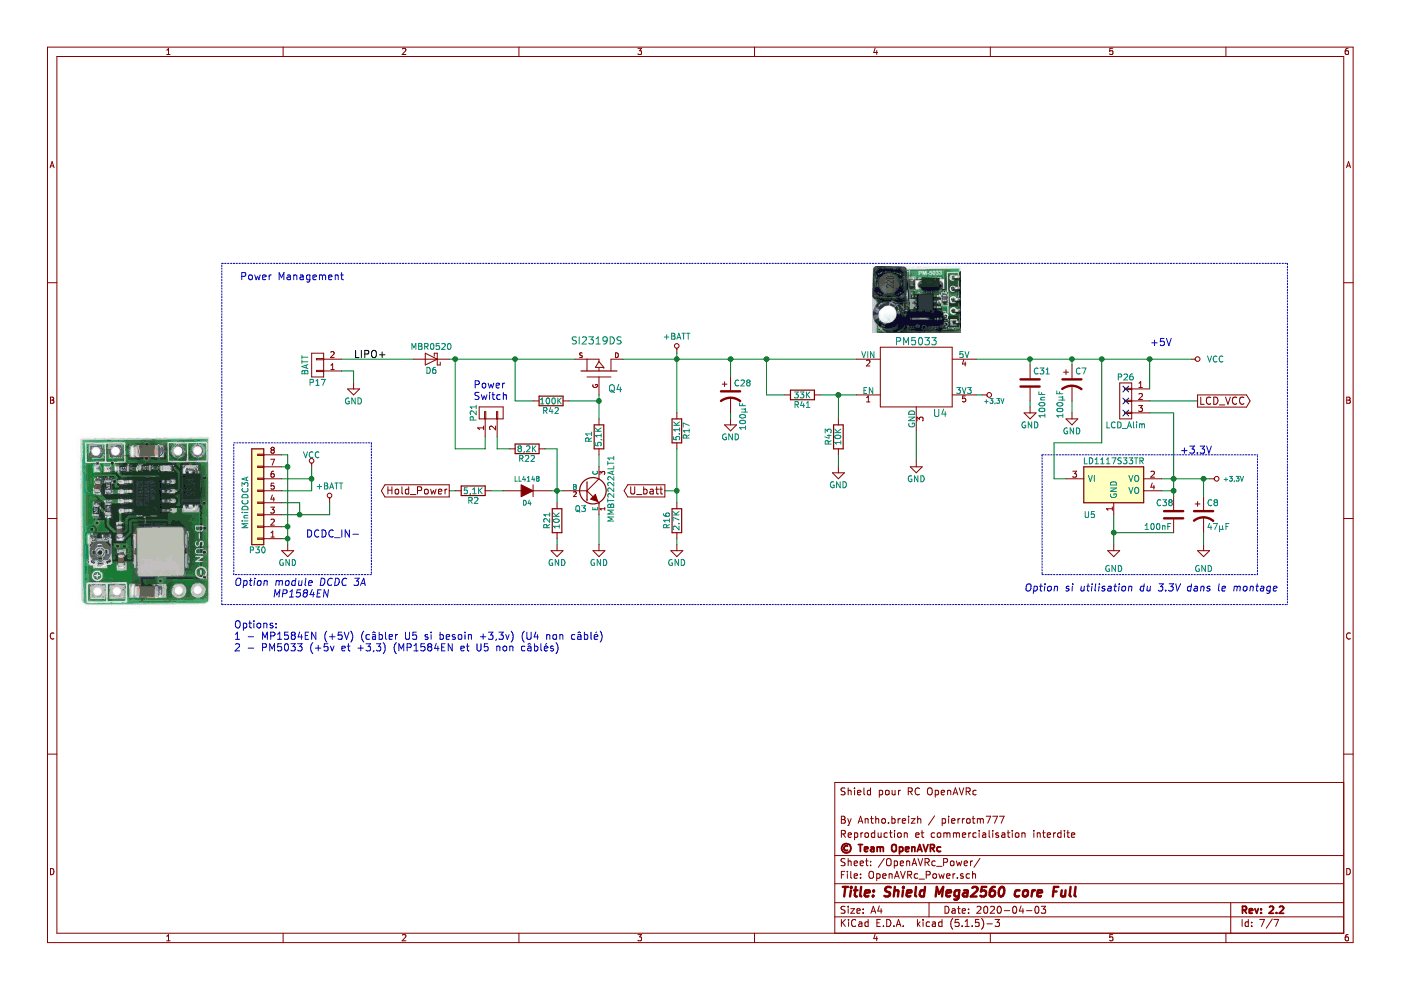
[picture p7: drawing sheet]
EESchema Schematic File Version 4
EELAYER 30 0
EELAYER END
$Descr A4 11693 8268
encoding utf-8
Sheet 7 7
Title "Shield Mega2560 core Full"
Date "2020-04-03"
Rev "2.2"
Comp "© Team OpenAVRc"
Comment1 "Reproduction et commercialisation interdite"
Comment2 "By Antho.breizh / pierrotm777"
Comment3 ""
Comment4 "Shield pour RC OpenAVRc"
$EndDescr
$Comp
L Mega_2560-core-mini_full_2.2-rescue:C-RESCUE-Mega_2560_core_mini_full_2.0-Mega_2560-core-mini_full_2.1-rescue-Mega_2560-core-mini_full_2.1-rescue-Mega_2560-core-mini_full_2.2-rescue C31
U 1 1
P 8600 3200
F 0 "C31" H 8625 3300 50  0000 L CNN
F 1 "100nF" V 8700 2900 50  0000 L CNN
F 2 "Capacitors_SMD:C_1206" H 8638 3050 50  0001 C CNN
F 3 "" H 8600 3200 50  0000 C CNN
	1    8600 3200
	1    0    0    -1  
$EndComp
$Comp
L Mega_2560-core-mini_full_2.2-rescue:R-RESCUE-Mega_2560_core_mini_full_2.0-Mega_2560-core-mini_full_2.1-rescue-Mega_2560-core-mini_full_2.1-rescue-Mega_2560-core-mini_full_2.2-rescue R16
U 1 1
P 5650 4350
F 0 "R16" V 5730 4350 50  0000 C CNN
F 1 "2.7K" V 5650 4350 50  0000 C CNN
F 2 "Mylib_v2.2:R_1206" V 5580 4350 50  0001 C CNN
F 3 "" H 5650 4350 50  0000 C CNN
	1    5650 4350
	-1   0    0    -1  
$EndComp
$Comp
L Mega_2560-core-mini_full_2.2-rescue:GND-RESCUE-Mega_2560_core_mini_full_2.0-Mega_2560-core-mini_full_2.1-rescue-Mega_2560-core-mini_full_2.1-rescue-Mega_2560-core-mini_full_2.2-rescue #PWR0108
U 1 1
P 9300 4550
F 0 "#PWR0108" H 9300 4300 50  0001 C CNN
F 1 "GND" H 9300 4350 50  0000 C CNN
F 2 "" H 9300 4550 50  0000 C CNN
F 3 "" H 9300 4550 50  0000 C CNN
	1    9300 4550
	1    0    0    -1  
$EndComp
$Comp
L Mega_2560-core-mini_full_2.2-rescue:CONN_01X03-Mega_2560-core-mini_full_2.1-Mega_2560-core-mini_full_2.1-rescue-Mega_2560-core-mini_full_2.2-rescue P26
U 1 1
P 9400 3350
F 0 "P26" H 9400 3550 50  0000 C CNN
F 1 "LCD_Alim" H 9400 3150 50  0000 C CNN
F 2 "Pin_Headers:Pin_Header_Straight_1x03_Pitch2.54mm" H 9400 3350 50  0001 C CNN
F 3 "" H 9400 3350 50  0000 C CNN
	1    9400 3350
	-1   0    0    -1  
$EndComp
Text Notes 9850 3800 0    60   ~ 0
+3.3V\n
Text Notes 9600 2900 0    60   ~ 0
+5V
$Comp
L Mega_2560-core-mini_full_2.2-rescue:VCC-power1 #PWR0109
U 1 1
P 9950 3000
F 0 "#PWR0109" H 9950 2850 50  0001 C CNN
F 1 "VCC" V 9950 3200 50  0000 C CNN
F 2 "" H 9950 3000 50  0000 C CNN
F 3 "" H 9950 3000 50  0000 C CNN
	1    9950 3000
	0    1    1    0   
$EndComp
$Comp
L Mega_2560-core-mini_full_2.2-rescue:C-RESCUE-Mega_2560_core_mini_full_2.0-Mega_2560-core-mini_full_2.1-rescue-Mega_2560-core-mini_full_2.1-rescue-Mega_2560-core-mini_full_2.2-rescue C38
U 1 1
P 9800 4300
F 0 "C38" H 9650 4400 50  0000 L CNN
F 1 "100nF" H 9550 4200 50  0000 L CNN
F 2 "Capacitors_SMD:C_1206" H 9838 4150 50  0001 C CNN
F 3 "" H 9800 4300 50  0000 C CNN
	1    9800 4300
	1    0    0    -1  
$EndComp
Text Notes 2000 2350 0    60   ~ 0
Power Management
$Comp
L Mega_2560-core-mini_full_2.2-rescue:GND-RESCUE-Mega_2560_core_mini_full_2.0-Mega_2560-core-mini_full_2.1-rescue-Mega_2560-core-mini_full_2.1-rescue-Mega_2560-core-mini_full_2.2-rescue #PWR0110
U 1 1
P 7650 3850
F 0 "#PWR0110" H 7650 3600 50  0001 C CNN
F 1 "GND" H 7650 3700 50  0000 C CNN
F 2 "" H 7650 3850 50  0000 C CNN
F 3 "" H 7650 3850 50  0000 C CNN
	1    7650 3850
	-1   0    0    -1  
$EndComp
$Comp
L Mega_2560-core-mini_full_2.2-rescue:GND-RESCUE-Mega_2560_core_mini_full_2.0-Mega_2560-core-mini_full_2.1-rescue-Mega_2560-core-mini_full_2.1-rescue-Mega_2560-core-mini_full_2.2-rescue #PWR0111
U 1 1
P 5650 4550
F 0 "#PWR0111" H 5650 4300 50  0001 C CNN
F 1 "GND" H 5650 4400 50  0000 C CNN
F 2 "" H 5650 4550 50  0000 C CNN
F 3 "" H 5650 4550 50  0000 C CNN
	1    5650 4550
	1    0    0    -1  
$EndComp
$Comp
L Mega_2560-core-mini_full_2.2-rescue:CONN_01X02-Mega_2560-core-mini_full_2.1-Mega_2560-core-mini_full_2.1-rescue-Mega_2560-core-mini_full_2.2-rescue P21
U 1 1
P 4100 3450
AR Path="/59C53169" Ref="P21"  Part="1" 
AR Path="/59C5272D/59C53169" Ref="P21"  Part="1" 
F 0 "P21" H 4100 3600 50  0000 C CNN
F 1 "Sw_power" V 4250 3500 50  0001 C CNN
F 2 "Pin_Headers:Pin_Header_Straight_1x02_Pitch2.54mm" H 4100 3450 50  0001 C CNN
F 3 "" H 4100 3450 50  0000 C CNN
	1    4100 3450
	0    -1   -1   0   
$EndComp
NoConn ~ 9400 3350
NoConn ~ 9400 3250
NoConn ~ 9400 3450
$Comp
L Mega_2560-core-mini_full_2.2-rescue:LD1117S33TR-Mega_2560-core-mini_full_2.1-Mega_2560-core-mini_full_2.1-rescue-Mega_2560-core-mini_full_2.2-rescue U5
U 1 1
P 9300 4050
F 0 "U5" H 9100 3800 50  0000 C CNN
F 1 "LD1117S33TR" H 9300 4250 50  0000 C CNN
F 2 "Mylib_v2.2:SOT-223" H 9300 4150 50  0001 C CNN
F 3 "" H 9300 4050 50  0000 C CNN
	1    9300 4050
	1    0    0    -1  
$EndComp
Text Notes 8550 4950 0    60   Italic 0
Option si utilisation du 3.3V dans le montage
$Comp
L Mega_2560-core-mini_full_2.2-rescue:R-RESCUE-Mega_2560_core_mini_full_2.0-Mega_2560-core-mini_full_2.1-rescue-Mega_2560-core-mini_full_2.1-rescue-Mega_2560-core-mini_full_2.2-rescue R17
U 1 1
P 5650 3600
F 0 "R17" V 5730 3600 50  0000 C CNN
F 1 "5.1K" V 5650 3600 50  0000 C CNN
F 2 "Mylib_v2.2:R_1206" V 5580 3600 50  0001 C CNN
F 3 "" H 5650 3600 50  0000 C CNN
	1    5650 3600
	1    0    0    1   
$EndComp
$Comp
L Mega_2560-core-mini_full_2.2-rescue:GND-RESCUE-Mega_2560_core_mini_full_2.0-Mega_2560-core-mini_full_2.1-rescue-Mega_2560-core-mini_full_2.1-rescue-Mega_2560-core-mini_full_2.2-rescue #PWR0112
U 1 1
P 8600 3400
F 0 "#PWR0112" H 8600 3150 50  0001 C CNN
F 1 "GND" H 8600 3250 50  0000 C CNN
F 2 "" H 8600 3400 50  0000 C CNN
F 3 "" H 8600 3400 50  0000 C CNN
	1    8600 3400
	-1   0    0    -1  
$EndComp
$Comp
L Mega_2560-core-mini_full_2.2-rescue:CP1-RESCUE-Mega_2560_core_mini_full_2.0-Mega_2560-core-mini_full_2.1-rescue-Mega_2560-core-mini_full_2.1-rescue-Mega_2560-core-mini_full_2.2-rescue C28
U 1 1
P 6100 3300
F 0 "C28" H 6125 3400 50  0000 L CNN
F 1 "100µF" V 6200 3000 50  0000 L CNN
F 2 "Capacitors_SMD:CP_Elec_6.3x5.3" H 6100 3300 50  0001 C CNN
F 3 "" H 6100 3300 50  0000 C CNN
	1    6100 3300
	1    0    0    -1  
$EndComp
$Comp
L Mega_2560-core-mini_full_2.2-rescue:GND-RESCUE-Mega_2560_core_mini_full_2.0-Mega_2560-core-mini_full_2.1-rescue-Mega_2560-core-mini_full_2.1-rescue-Mega_2560-core-mini_full_2.2-rescue #PWR0113
U 1 1
P 6100 3500
F 0 "#PWR0113" H 6100 3250 50  0001 C CNN
F 1 "GND" H 6100 3350 50  0000 C CNN
F 2 "" H 6100 3500 50  0000 C CNN
F 3 "" H 6100 3500 50  0000 C CNN
	1    6100 3500
	-1   0    0    -1  
$EndComp
$Comp
L Mega_2560-core-mini_full_2.2-rescue:MBR0520-Mega_2560-core-mini_full_2.1-Mega_2560-core-mini_full_2.1-rescue-Mega_2560-core-mini_full_2.2-rescue D6
U 1 1
P 3600 3000
F 0 "D6" H 3600 3100 50  0000 C CNN
F 1 "MBR0520" H 3600 2900 50  0000 C CNN
F 2 "Diodes_SMD:D_SOD-123" H 3600 2825 50  0001 C CNN
F 3 "" H 3600 3000 50  0001 C CNN
	1    3600 3000
	-1   0    0    1   
$EndComp
$Comp
L Mega_2560-core-mini_full_2.2-rescue:CP1-RESCUE-Mega_2560_core_mini_full_2.0-Mega_2560-core-mini_full_2.1-rescue-Mega_2560-core-mini_full_2.1-rescue-Mega_2560-core-mini_full_2.2-rescue C7
U 1 1
P 8950 3200
F 0 "C7" H 8975 3300 50  0000 L CNN
F 1 "100µF" V 8850 2900 50  0000 L CNN
F 2 "Capacitors_SMD:CP_Elec_6.3x5.3" H 8950 3200 50  0001 C CNN
F 3 "" H 8950 3200 50  0000 C CNN
	1    8950 3200
	1    0    0    -1  
$EndComp
$Comp
L Mega_2560-core-mini_full_2.2-rescue:GND-RESCUE-Mega_2560_core_mini_full_2.0-Mega_2560-core-mini_full_2.1-rescue-Mega_2560-core-mini_full_2.1-rescue-Mega_2560-core-mini_full_2.2-rescue #PWR0114
U 1 1
P 8950 3450
F 0 "#PWR0114" H 8950 3200 50  0001 C CNN
F 1 "GND" H 8950 3300 50  0000 C CNN
F 2 "" H 8950 3450 50  0000 C CNN
F 3 "" H 8950 3450 50  0000 C CNN
	1    8950 3450
	-1   0    0    -1  
$EndComp
$Comp
L Mega_2560-core-mini_full_2.2-rescue:CP1-RESCUE-Mega_2560_core_mini_full_2.0-Mega_2560-core-mini_full_2.1-rescue-Mega_2560-core-mini_full_2.1-rescue-Mega_2560-core-mini_full_2.2-rescue C8
U 1 1
P 10050 4300
F 0 "C8" H 10075 4400 50  0000 L CNN
F 1 "47µF" H 10075 4200 50  0000 L CNN
F 2 "Capacitors_SMD:CP_Elec_6.3x5.3" H 10050 4300 50  0001 C CNN
F 3 "" H 10050 4300 50  0000 C CNN
	1    10050 4300
	1    0    0    -1  
$EndComp
$Comp
L Mega_2560-core-mini_full_2.2-rescue:GND-RESCUE-Mega_2560_core_mini_full_2.0-Mega_2560-core-mini_full_2.1-rescue-Mega_2560-core-mini_full_2.1-rescue-Mega_2560-core-mini_full_2.2-rescue #PWR0115
U 1 1
P 10050 4550
F 0 "#PWR0115" H 10050 4300 50  0001 C CNN
F 1 "GND" H 10050 4350 50  0000 C CNN
F 2 "" H 10050 4550 50  0000 C CNN
F 3 "" H 10050 4550 50  0000 C CNN
	1    10050 4550
	1    0    0    -1  
$EndComp
Text Notes 3950 3350 0    60   ~ 0
Power\nSwitch
$Comp
L Mega_2560-core-mini_full_2.2-rescue:GND-RESCUE-Mega_2560_core_mini_full_2.0-Mega_2560-core-mini_full_2.1-rescue-Mega_2560-core-mini_full_2.1-rescue-Mega_2560-core-mini_full_2.2-rescue #PWR0116
U 1 1
P 2400 4550
F 0 "#PWR0116" H 2400 4300 50  0001 C CNN
F 1 "GND" H 2400 4400 50  0000 C CNN
F 2 "" H 2400 4550 50  0000 C CNN
F 3 "" H 2400 4550 50  0000 C CNN
	1    2400 4550
	1    0    0    -1  
$EndComp
$Comp
L Mega_2560-core-mini_full_2.2-rescue:VCC-power1 #PWR0117
U 1 1
P 2600 3900
F 0 "#PWR0117" H 2600 3750 50  0001 C CNN
F 1 "VCC" H 2600 4000 50  0000 C CNN
F 2 "" H 2600 3900 50  0000 C CNN
F 3 "" H 2600 3900 50  0000 C CNN
	1    2600 3900
	1    0    0    -1  
$EndComp
Text Label 2950 3000 0    60   ~ 0
LIPO+
Text Notes 2550 4500 0    60   ~ 0
DCDC_IN-
$Comp
L Mega_2560-core-mini_full_2.2-rescue:CONN_01X02-Mega_2560-core-mini_full_2.1-Mega_2560-core-mini_full_2.1-rescue-Mega_2560-core-mini_full_2.2-rescue P17
U 1 1
P 2650 3050
AR Path="/59C531D8" Ref="P17"  Part="1" 
AR Path="/59C5272D/59C531D8" Ref="P17"  Part="1" 
F 0 "P17" H 2650 3200 50  0000 C CNN
F 1 "BATT" V 2750 3050 50  0000 C CNN
F 2 "Pin_Headers:Pin_Header_Straight_1x02_Pitch2.54mm" H 2650 3050 50  0001 C CNN
F 3 "" H 2650 3050 50  0000 C CNN
	1    2650 3050
	-1   0    0    1   
$EndComp
$Comp
L Mega_2560-core-mini_full_2.2-rescue:GND-RESCUE-Mega_2560_core_mini_full_2.0-Mega_2560-core-mini_full_2.1-rescue-Mega_2560-core-mini_full_2.1-rescue-Mega_2560-core-mini_full_2.2-rescue #PWR0118
U 1 1
P 2950 3200
F 0 "#PWR0118" H 2950 2950 50  0001 C CNN
F 1 "GND" H 2950 3050 50  0000 C CNN
F 2 "" H 2950 3200 50  0000 C CNN
F 3 "" H 2950 3200 50  0000 C CNN
	1    2950 3200
	1    0    0    -1  
$EndComp
Text Notes 1950 5000 0    60   Italic 0
Option module DCDC 3A\n       MP1584EN
$Comp
L Mega_2560-core-mini_full_2.2-rescue:+BATT-power1 #PWR0119
U 1 1
P 5650 2950
F 0 "#PWR0119" H 5650 2800 50  0001 C CNN
F 1 "+BATT" H 5650 3090 50  0000 C CNN
F 2 "" H 5650 2950 50  0000 C CNN
F 3 "" H 5650 2950 50  0000 C CNN
	1    5650 2950
	1    0    0    -1  
$EndComp
Text GLabel 5550 4100 0    60   Output ~ 0
U_batt
Text GLabel 10000 3350 2    60   Output ~ 0
LCD_VCC
$Comp
L Mega_2560-core-mini_full_2.2-rescue:+3,3V-power1 #PWR0120
U 1 1
P 10100 4000
F 0 "#PWR0120" H 10100 3960 30  0001 C CNN
F 1 "+3,3V" V 10100 4200 39  0000 C CNN
F 2 "" H 10100 4000 60  0001 C CNN
F 3 "" H 10100 4000 60  0001 C CNN
	1    10100 4000
	0    1    1    0   
$EndComp
$Comp
L Mega_2560-core-mini_full_2.2-rescue:PM5033-Mega_2560-core-mini_full_2.1-rescue-Mega_2560-core-mini_full_2.1-rescue-Mega_2560-core-mini_full_2.2-rescue U4
U 1 1
P 7650 3150
F 0 "U4" H 7850 2850 60  0000 C CNN
F 1 "PM5033" H 7650 3450 60  0000 C CNN
F 2 "Mylib_v2.2:Pm5033_sil5" H 7650 3150 60  0001 C CNN
F 3 "" H 7650 3150 60  0000 C CNN
	1    7650 3150
	1    0    0    -1  
$EndComp
$Comp
L Mega_2560-core-mini_full_2.2-rescue:+3,3V-power1 #PWR0121
U 1 1
P 8200 3300
F 0 "#PWR0121" H 8200 3260 30  0001 C CNN
F 1 "+3,3V" V 8250 3400 39  0000 C CNN
F 2 "" H 8200 3300 60  0001 C CNN
F 3 "" H 8200 3300 60  0001 C CNN
	1    8200 3300
	0    1    1    0   
$EndComp
$Comp
L Mega_2560-core-mini_full_2.2-rescue:R-RESCUE-Mega_2560_core_mini_full_2.0-Mega_2560-core-mini_full_2.1-rescue-Mega_2560-core-mini_full_2.1-rescue-Mega_2560-core-mini_full_2.2-rescue R43
U 1 1
P 7000 3650
F 0 "R43" V 7080 3650 50  0000 C CNN
F 1 "10K" V 7000 3650 50  0000 C CNN
F 2 "Mylib_v2.2:R_1206" V 6930 3650 50  0001 C CNN
F 3 "" H 7000 3650 50  0000 C CNN
	1    7000 3650
	-1   0    0    -1  
$EndComp
$Comp
L Mega_2560-core-mini_full_2.2-rescue:R-RESCUE-Mega_2560_core_mini_full_2.0-Mega_2560-core-mini_full_2.1-rescue-Mega_2560-core-mini_full_2.1-rescue-Mega_2560-core-mini_full_2.2-rescue R41
U 1 1
P 6700 3300
F 0 "R41" V 6780 3300 50  0000 C CNN
F 1 "33K" V 6700 3300 50  0000 C CNN
F 2 "Mylib_v2.2:R_1206" V 6630 3300 50  0001 C CNN
F 3 "" H 6700 3300 50  0000 C CNN
	1    6700 3300
	0    -1   1    0   
$EndComp
$Comp
L Mega_2560-core-mini_full_2.2-rescue:GND-RESCUE-Mega_2560_core_mini_full_2.0-Mega_2560-core-mini_full_2.1-rescue-Mega_2560-core-mini_full_2.1-rescue-Mega_2560-core-mini_full_2.2-rescue #PWR0122
U 1 1
P 7000 3900
F 0 "#PWR0122" H 7000 3650 50  0001 C CNN
F 1 "GND" H 7000 3750 50  0000 C CNN
F 2 "" H 7000 3900 50  0000 C CNN
F 3 "" H 7000 3900 50  0000 C CNN
	1    7000 3900
	1    0    0    -1  
$EndComp
$Comp
L Mega_2560-core-mini_full_2.2-rescue:+BATT-power1 #PWR0123
U 1 1
P 2750 4200
F 0 "#PWR0123" H 2750 4050 50  0001 C CNN
F 1 "+BATT" H 2750 4340 50  0000 C CNN
F 2 "" H 2750 4200 50  0000 C CNN
F 3 "" H 2750 4200 50  0000 C CNN
	1    2750 4200
	1    0    0    -1  
$EndComp
$Comp
L Mega_2560-core-mini_full_2.2-rescue:MOS_P-device Q4
U 1 1
P 5000 3100
F 0 "Q4" V 4850 3300 60  0000 R CNN
F 1 "SI2319DS" V 5250 3300 60  0000 R CNN
F 2 "Mylib_v2.2:SOT-23_MOS_P" H 5000 3100 60  0001 C CNN
F 3 "" H 5000 3100 60  0000 C CNN
	1    5000 3100
	0    1    -1   0   
$EndComp
$Comp
L Mega_2560-core-mini_full_2.2-rescue:NPN-device Q3
U 1 1
P 4900 4100
F 0 "Q3" H 4900 3950 50  0000 R CNN
F 1 "MMBT2222ALT1" V 5100 4400 50  0000 R CNN
F 2 "Mylib_v2.2:SOT-23_MMBT2222" H 4900 4100 60  0001 C CNN
F 3 "" H 4900 4100 60  0000 C CNN
	1    4900 4100
	1    0    0    -1  
$EndComp
$Comp
L Mega_2560-core-mini_full_2.2-rescue:R-RESCUE-Mega_2560_core_mini_full_2.0-Mega_2560-core-mini_full_2.1-rescue-Mega_2560-core-mini_full_2.1-rescue-Mega_2560-core-mini_full_2.2-rescue R42
U 1 1
P 4600 3350
F 0 "R42" V 4680 3350 50  0000 C CNN
F 1 "100K" V 4600 3350 50  0000 C CNN
F 2 "Mylib_v2.2:R_1206" V 4530 3350 50  0001 C CNN
F 3 "" H 4600 3350 50  0000 C CNN
	1    4600 3350
	0    -1   1    0   
$EndComp
$Comp
L Mega_2560-core-mini_full_2.2-rescue:R-RESCUE-Mega_2560_core_mini_full_2.0-Mega_2560-core-mini_full_2.1-rescue-Mega_2560-core-mini_full_2.1-rescue-Mega_2560-core-mini_full_2.2-rescue R1
U 1 1
P 5000 3650
F 0 "R1" V 5080 3650 50  0000 C CNN
F 1 "5,1K" V 5000 3650 50  0000 C CNN
F 2 "Mylib_v2.2:R_1206" V 4930 3650 50  0001 C CNN
F 3 "" H 5000 3650 50  0000 C CNN
	1    5000 3650
	-1   0    0    -1  
$EndComp
$Comp
L Mega_2560-core-mini_full_2.2-rescue:GND-RESCUE-Mega_2560_core_mini_full_2.0-Mega_2560-core-mini_full_2.1-rescue-Mega_2560-core-mini_full_2.1-rescue-Mega_2560-core-mini_full_2.2-rescue #PWR0124
U 1 1
P 5000 4550
F 0 "#PWR0124" H 5000 4300 50  0001 C CNN
F 1 "GND" H 5000 4400 50  0000 C CNN
F 2 "" H 5000 4550 50  0000 C CNN
F 3 "" H 5000 4550 50  0000 C CNN
	1    5000 4550
	1    0    0    -1  
$EndComp
Text GLabel 3750 4100 0    60   Output ~ 0
Hold_Power
$Comp
L Mega_2560-core-mini_full_2.2-rescue:R-RESCUE-Mega_2560_core_mini_full_2.0-Mega_2560-core-mini_full_2.1-rescue-Mega_2560-core-mini_full_2.1-rescue-Mega_2560-core-mini_full_2.2-rescue R2
U 1 1
P 3950 4100
F 0 "R2" V 4030 4100 50  0000 C CNN
F 1 "5,1K" V 3950 4100 50  0000 C CNN
F 2 "Mylib_v2.2:R_1206" V 3880 4100 50  0001 C CNN
F 3 "" H 3950 4100 50  0000 C CNN
	1    3950 4100
	0    -1   1    0   
$EndComp
Connection ~ 9300 4450
Wire Wire Line
	9300 4450 9800 4450
Wire Notes Line
	8700 3800 10500 3800
Wire Wire Line
	8150 3000 8600 3000
Wire Notes Line
	8700 4800 10500 4800
Wire Notes Line
	8700 3800 8700 4800
Connection ~ 9600 3000
Wire Wire Line
	9600 3250 9600 3000
Wire Wire Line
	9600 3350 10000 3350
Wire Wire Line
	9300 4300 9300 4450
Wire Wire Line
	7650 3600 7650 3850
Wire Wire Line
	6100 3500 6100 3450
Wire Wire Line
	8600 3350 8600 3400
Wire Wire Line
	8600 3050 8600 3000
Connection ~ 8600 3000
Wire Wire Line
	8950 3450 8950 3350
Wire Wire Line
	10050 4550 10050 4450
Wire Wire Line
	2350 4200 2500 4200
Wire Wire Line
	2400 4400 2350 4400
Wire Wire Line
	2400 3800 2400 3900
Wire Wire Line
	2350 3900 2400 3900
Connection ~ 2400 3900
Wire Wire Line
	2400 4500 2350 4500
Connection ~ 2400 4400
Connection ~ 2400 4500
Wire Wire Line
	2600 4100 2350 4100
Wire Wire Line
	2600 3900 2600 4000
Wire Wire Line
	2600 4000 2350 4000
Connection ~ 2600 4000
Wire Wire Line
	2850 3100 2950 3100
Wire Wire Line
	2950 3100 2950 3200
Wire Wire Line
	2500 4200 2500 4300
Connection ~ 2500 4300
Wire Wire Line
	2350 3800 2400 3800
Wire Notes Line
	1950 3700 3100 3700
Wire Notes Line
	3100 3700 3100 4800
Wire Notes Line
	3100 4800 1950 4800
Wire Notes Line
	1950 4800 1950 3700
Wire Notes Line
	1850 5050 1850 2200
Wire Notes Line
	1850 5050 10750 5050
Wire Notes Line
	1850 2200 10750 2200
Wire Wire Line
	5650 3750 5650 4100
Connection ~ 5650 4100
Wire Wire Line
	5650 4550 5650 4500
Wire Wire Line
	5650 2950 5650 3000
Connection ~ 5650 3000
Wire Notes Line
	10500 4800 10500 3800
Wire Wire Line
	9700 4000 9800 4000
Connection ~ 9800 4000
Wire Wire Line
	9800 4100 9700 4100
Connection ~ 9800 4100
Wire Wire Line
	10050 4150 10050 4000
Connection ~ 10050 4000
Connection ~ 9200 3000
Wire Wire Line
	8950 3050 8950 3000
Connection ~ 8950 3000
Wire Wire Line
	8200 3300 8150 3300
Wire Wire Line
	8800 4000 8900 4000
Wire Notes Line
	10750 2200 10750 5050
Wire Wire Line
	9800 3450 9800 4000
Wire Wire Line
	9800 3450 9600 3450
Wire Wire Line
	7000 3800 7000 3900
Wire Wire Line
	9200 3000 9200 3700
Wire Wire Line
	9200 3700 8800 3700
Wire Wire Line
	8800 3700 8800 4000
Wire Wire Line
	5650 4100 5550 4100
Wire Wire Line
	2350 4300 2500 4300
Wire Wire Line
	2750 4300 2750 4200
Wire Wire Line
	5000 3300 5000 3350
Wire Wire Line
	4750 3350 5000 3350
Connection ~ 5000 3350
Wire Wire Line
	4300 3350 4450 3350
Wire Wire Line
	5000 4300 5000 4550
Wire Wire Line
	3800 4100 3750 4100
Wire Wire Line
	6850 3300 7000 3300
Connection ~ 7000 3300
Wire Wire Line
	5200 3000 5650 3000
Wire Wire Line
	6550 3300 6400 3300
Wire Wire Line
	6400 3300 6400 3000
Connection ~ 6400 3000
Wire Wire Line
	6100 3150 6100 3000
Connection ~ 6100 3000
Wire Wire Line
	7000 3500 7000 3300
Wire Wire Line
	3450 3000 2850 3000
Wire Wire Line
	3750 3000 3800 3000
Wire Wire Line
	4300 3350 4300 3000
Connection ~ 4300 3000
$Comp
L Mega_2560-core-mini_full_2.2-rescue:R-RESCUE-Mega_2560_core_mini_full_2.0-Mega_2560-core-mini_full_2.1-rescue-Mega_2560-core-mini_full_2.1-rescue-Mega_2560-core-mini_full_2.2-rescue R22
U 1 1
P 4400 3750
F 0 "R22" V 4480 3750 50  0000 C CNN
F 1 "8,2K" V 4400 3750 50  0000 C CNN
F 2 "Mylib_v2.2:R_1206" V 4330 3750 50  0001 C CNN
F 3 "" H 4400 3750 50  0000 C CNN
	1    4400 3750
	0    -1   1    0   
$EndComp
Wire Wire Line
	4250 3750 4150 3750
Wire Wire Line
	4150 3750 4150 3650
Wire Wire Line
	4050 3650 4050 3750
Wire Wire Line
	4050 3750 3800 3750
Wire Wire Line
	3800 3750 3800 3000
Connection ~ 3800 3000
$Comp
L Mega_2560-core-mini_full_2.2-rescue:DIODE-Mega_2560-core-mini_full_2.1-rescue-Mega_2560-core-mini_full_2.1-rescue-Mega_2560-core-mini_full_2.2-rescue D4
U 1 1
P 4400 4100
F 0 "D4" H 4400 4000 40  0000 C CNN
F 1 "LL4148" H 4400 4200 40  0000 C CNN
F 2 "Diodes_SMD:D_SOD-123" H 4400 4100 60  0001 C CNN
F 3 "" H 4400 4100 60  0000 C CNN
	1    4400 4100
	1    0    0    -1  
$EndComp
Wire Wire Line
	4600 4100 4650 4100
Wire Wire Line
	4200 4100 4100 4100
Wire Wire Line
	4550 3750 4650 3750
Wire Wire Line
	4650 3750 4650 4100
Connection ~ 4650 4100
Wire Wire Line
	5000 3900 5000 3800
$Comp
L Mega_2560-core-mini_full_2.2-rescue:R-RESCUE-Mega_2560_core_mini_full_2.0-Mega_2560-core-mini_full_2.1-rescue-Mega_2560-core-mini_full_2.1-rescue-Mega_2560-core-mini_full_2.2-rescue R21
U 1 1
P 4650 4350
F 0 "R21" V 4730 4350 50  0000 C CNN
F 1 "10K" V 4650 4350 50  0000 C CNN
F 2 "Mylib_v2.2:R_1206" V 4580 4350 50  0001 C CNN
F 3 "" H 4650 4350 50  0000 C CNN
	1    4650 4350
	-1   0    0    -1  
$EndComp
$Comp
L Mega_2560-core-mini_full_2.2-rescue:GND-RESCUE-Mega_2560_core_mini_full_2.0-Mega_2560-core-mini_full_2.1-rescue-Mega_2560-core-mini_full_2.1-rescue-Mega_2560-core-mini_full_2.2-rescue #PWR0125
U 1 1
P 4650 4550
F 0 "#PWR0125" H 4650 4300 50  0001 C CNN
F 1 "GND" H 4650 4400 50  0000 C CNN
F 2 "" H 4650 4550 50  0000 C CNN
F 3 "" H 4650 4550 50  0000 C CNN
	1    4650 4550
	1    0    0    -1  
$EndComp
Wire Wire Line
	4650 4550 4650 4500
Wire Wire Line
	9300 4450 9300 4550
Wire Wire Line
	9600 3000 9950 3000
Wire Wire Line
	8600 3000 8950 3000
Wire Wire Line
	2400 3900 2400 4400
Wire Wire Line
	2400 4400 2400 4500
Wire Wire Line
	2400 4500 2400 4550
Wire Wire Line
	2600 4000 2600 4100
Wire Wire Line
	2500 4300 2750 4300
Wire Wire Line
	5650 4100 5650 4200
Wire Wire Line
	5650 3000 5650 3450
Wire Wire Line
	5650 3000 6100 3000
Wire Wire Line
	9800 4000 10050 4000
Wire Wire Line
	9800 4000 9800 4100
Wire Wire Line
	9800 4100 9800 4150
Wire Wire Line
	10050 4000 10100 4000
Wire Wire Line
	9200 3000 9600 3000
Wire Wire Line
	8950 3000 9200 3000
Wire Wire Line
	5000 3350 5000 3500
Wire Wire Line
	7000 3300 7150 3300
Wire Wire Line
	6400 3000 7150 3000
Wire Wire Line
	6100 3000 6400 3000
Wire Wire Line
	4300 3000 4800 3000
Wire Wire Line
	3800 3000 4300 3000
Wire Wire Line
	4650 4100 4700 4100
Wire Wire Line
	4650 4100 4650 4200
Text Notes 1950 5450 0    60   ~ 0
Options:\n1 - MP1584EN (+5V) (câbler U5 si besoin +3,3v) (U4 non câblé)\n2 - PM5033 (+5v et +3,3) (MP1584EN et U5 non câblés)
$Comp
L Mega_2560-core-mini_full_2.2-rescue:Conn_01x08-Connector_Generic P30
U 1 1
P 2150 4200
F 0 "P30" H 2150 4600 50  0000 C CNN
F 1 "MiniDCDC3A" V 2250 4200 50  0000 C CNN
F 2 "Mylib_v2.2:MiniDCDC3A" H 2150 4200 50  0001 C CNN
F 3 "~" H 2150 4200 50  0001 C CNN
	1    2150 4200
	-1   0    0    1   
$EndComp
$EndSCHEMATC
